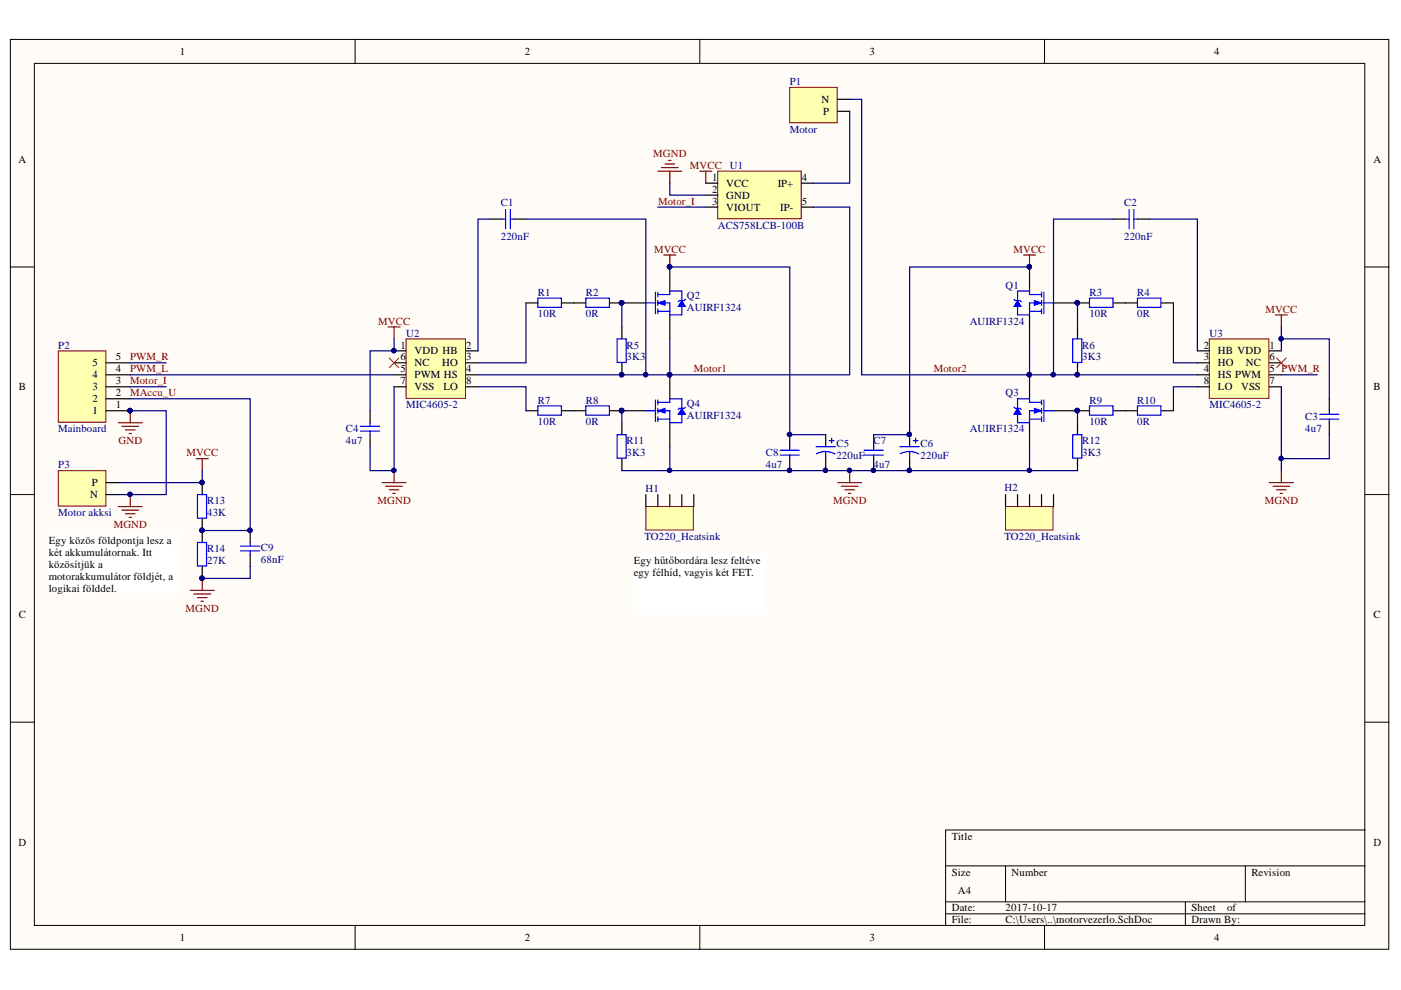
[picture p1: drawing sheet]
# Altium project motorvezerlo.PrjPcb
1 sheet, 35 parts. Net scope: global (net labels, ports and power ports of the same name join across sheets).
Board file: motorvezerlo.PcbDoc

## Sheet motorvezerlo.SchDoc: Motorvezérlő
size A4

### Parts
C1  220nF  [FP_1206_CAP_125]
C2  220nF  [FP_1206_CAP_125]
C3  4u7  [FP_1206_CAP_125]
C4  4u7  [FP_1206_CAP_125]
C5  220uF  [THT_ELKO_10x16]
C6  220uF  [THT_ELKO_10x16]
C7  4u7  [FP_1206_CAP_125]
C8  4u7  [FP_1206_CAP_125]
C9  68nF  [FP_1206_CAP_125]
H1  TO220_Heatsink  [TO220_HEATSINK]
H2  TO220_Heatsink  [TO220_HEATSINK]
P1  Motor  [CONN_XT90]
P2  Mainboard  [FP_CONN5_TAP_254MM]
P3  Motor akksi  [CONN_XT90]
Q1  AUIRF1324  [TO-220AB]
Q2  AUIRF1324  [TO-220AB]
Q3  AUIRF1324  [TO-220AB]
Q4  AUIRF1324  [TO-220AB]
R1  10R  [FP_1206_RES]
R2  0R  [FP_1206_RES]
R3  10R  [FP_1206_RES]
R4  0R  [FP_1206_RES]
R5  3K3  [FP_1206_RES]
R6  3K3  [FP_1206_RES]
R7  10R  [FP_1206_RES]
R8  0R  [FP_1206_RES]
R9  10R  [FP_1206_RES]
R10  0R  [FP_1206_RES]
R11  3K3  [FP_1206_RES]
R12  3K3  [FP_1206_RES]
R13  43K  [FP_1206_RES]
R14  27K  [FP_1206_RES]
U1  ACS758LCB-100B  [ACS758LCB-5pin-PFF]
U2  MIC4605-2  [FP_SOIC8_N]
U3  MIC4605-2  [FP_SOIC8_N]

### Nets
GND: C3.1 C4.1 C5.N C6.N C7.1 C8.1 C9.1 P2.1 P3.N Q3.3(S) Q4.3(S) R11.1 R12.1 R14.1 U1.2(GND) U2.7(VSS) U3.7(VSS)  [also labelled MGND]
MVCC: C3.2 C4.2 C5.P C6.P C7.2 C8.2 P3.P Q1.2(D) Q2.2(D) R13.2 U1.1(VCC) U2.1(VDD) U3.1(VDD)
MAccu_U: C9.2 P2.2 R13.1 R14.2
Motor1: C1.1 Q2.3(S) Q4.2(D) R5.1 U1.5(IP-) U2.4(HS)
Motor2: C2.2 P1.N Q1.3(S) Q3.2(D) R6.1 U3.4(HS)
Motor_I: P2.3 U1.3(VIOUT)
PWM_L: P2.4 U2.5(PWM)
PWM_R: P2.5 U3.5(PWM)
NetC1_2: C1.2 U2.2(HB)
NetC2_1: C2.1 U3.2(HB)
NetP1_P: P1.P U1.4(IP+)
NetQ1_1: Q1.1(G) R3.1 R6.2
NetQ2_1: Q2.1(G) R2.2 R5.2
NetQ3_1: Q3.1(G) R9.1 R12.2
NetQ4_1: Q4.1(G) R8.2 R11.2
NetR1_1: R1.1 U2.3(HO)
NetR1_2: R1.2 R2.1
NetR3_2: R3.2 R4.1
NetR4_2: R4.2 U3.3(HO)
NetR7_1: R7.1 U2.8(LO)
NetR7_2: R7.2 R8.1
NetR9_2: R9.2 R10.1
NetR10_2: R10.2 U3.8(LO)

Not connected (* = marked no-connect by the designer): U2 6(NC)*; U3 6(NC)*

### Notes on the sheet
- Egy közös földpontja lesz a két akkumulátornak. Itt közösítjük a motorakkumulátor földjét, a logikai földdel.
- (near H1) Egy hűtőbordára lesz feltéve egy félhíd, vagyis két FET.
